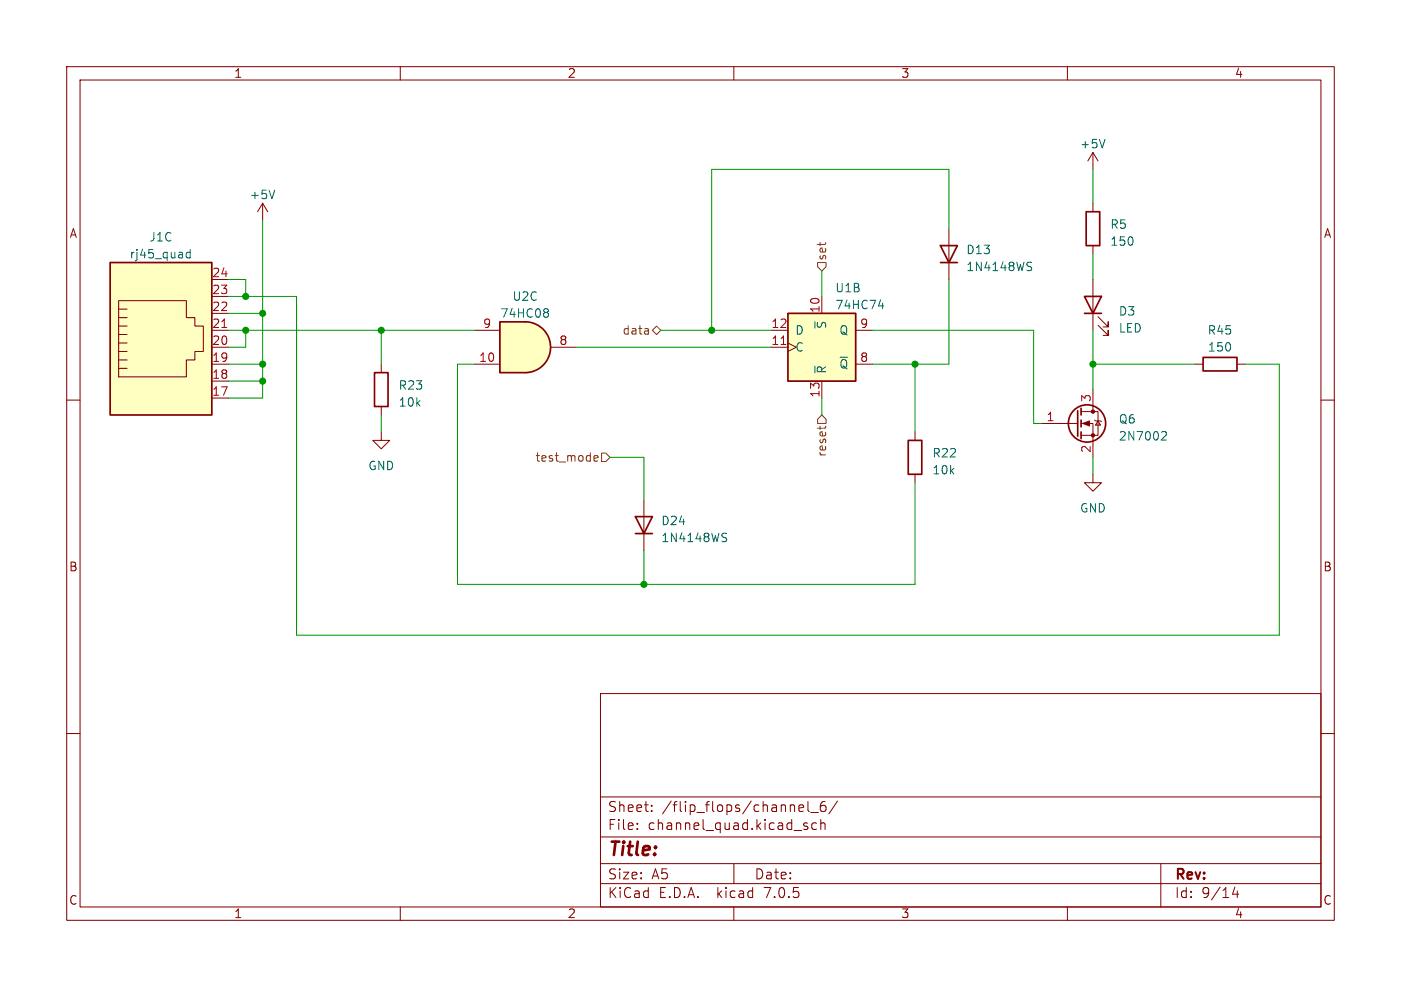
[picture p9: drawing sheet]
<svg xmlns="http://www.w3.org/2000/svg" width="210mm" height="148mm" viewBox="0 0 210 148" stroke-linecap="round" stroke-linejoin="round" font-family="sans-serif">
<g fill="none" stroke="#840000" stroke-width=".15">
<path d="M10 10h190v128h-190zM12 12h186v124h-186zM60 10v2M110 10v2M160 10v2M10 60h2M17.8 55.2h1.2M17.8 54h1.2M17.8 52.7h1.2M17.8 51.4h1.2M17.8 50.2h1.2M17.8 48.9h1.2"/>
<path d="M17.8 45.1h10.1v2.5h1.3v1.3h1.3v3.8h-1.3v1.3h-1.3v2.5h-10.1zM17.8 47.6h1.2M17.8 46.4h1.2M31.7 59.7h2.6M31.7 57.2h2.6M31.7 54.6h2.6M31.7 52.1h2.6M31.7 49.5h2.6M31.7 47h2.6M31.7 44.5h2.6M31.7 41.9h2.6M198 60h2"/>
<path d="M10 110h2M90 104h108v32h-108zM90 119.5h108M198 110h2M60 136v2M90 132.5h108M90 129.5h108M90 125.5h108M95.5 124.2v.2M95.5 123.5v.1M97.7 121.5v.2M97.7 120.8v.1"/>
<path d="M110 136v2M110 129.5v3M119.7 121.2l.8-.2-.1-.2-.4-.1-.3 .2 .1 .7h.6M120.5 123.8l.5 .2 .1 .2-.2 .2-.4-.1M120.5 123.5h.5M121.1 120.2v1.3l.2 .2M121.5 121.8h1.2M122.4 123.5l-.4-.1-.3 .3v.4l.1 .2h.6M123 123.5a.37 .37 0 0 1 .7 .1v.8M123 122.9v1.5M123.7 120.2a.59 .59 0 0 0-.7 .6v.6l.1 .2 .4 .1 .2-.2 .1-.5-.1-.2h-.5l-.2 .2M125.5 120.1l-1.3 1.9"/>
<path d="M160 136v2M174 129.5v6.5M185.1 133l-.3 1.1h.9M185.5 133.6v1"/>
</g>
<g fill="#ffffc2" stroke="#ffffc2" stroke-width=".15">
<path d="M16.5 39.4h15.2v22.8h-15.2z"/>
<path d="M78.7 48.3a3.8 3.8 0 0 1 3.8 3.8 3.8 3.8 0 0 1-3.8 3.8z"/>
</g>
<path d="M16.5 39.4h15.2v22.8h-15.2z" fill="none" stroke="#840000" stroke-width=".25"/>
<path d="M33.3 49.1h.7" fill="none" stroke="#a90000" stroke-width=".15"/>
<path d="M28.5 37.4v1.3M28.5 37.9l-.3-.1-.3 .3v.3l.1 .2h.5" fill="none" stroke="#006464" stroke-width=".15"/>
<path d="M74.9 48.3h3.8v7.6h-3.8z" fill="#ffffc2"/>
<g fill="none" stroke="#840000" stroke-width=".25">
<path d="M141 36.8h2.5l-1.3 2.6zM141 39.4h2.5M162.8 31.8h2v5h-2zM56.1 55.9h2.1v5.1h-2.1zM74.9 48.3h3.8a3.8 3.8 0 0 1 3.8 3.8 3.8 3.8 0 0 1-3.8 3.8h-3.8zM118.1 47h10.2v10.2h-10.2zM162.6 44.5h2.5l-1.3 2.5zM162.6 47h2.5M180.3 53.6h5.1v2h-5.1zM95.2 77.5h2.6l-1.3 2.5zM136.1 66h2.1v5.1h-2.1zM161.5 61.6v3.8"/>
<path d="M162.1 61.2v1M162.1 63v1M162.1 64.8v1M95.2 80h2.6"/>
<circle cx="162.9" cy="63.5" r="2.79"/>
</g>
<g fill="none" stroke="#840000" stroke-width=".15">
<path d="M39.4 30.5l-.8 1.3M39.4 30.5v2.5M39.4 30.5l.7 1.3M142.2 34.3v7.6M163.8 22.9v2.5M163.8 30.5v1.3M163.8 36.8v1.3M163.8 22.9l-.7 1.2M163.8 22.9l.8 1.2M57.1 54.6v1.3M71.1 54.6h3.8M71.1 49.5h3.8"/>
<path d="M82.5 52.1h3.9M115.6 52.1h2.5M115.6 49.5h2.5M118.1 51.4l1.3 .7-1.3 .6M123.2 44.5v2.5M123.2 57.2v2.5M128.3 54.6h2.5M128.3 49.5h2.5M163.8 41.9v7.6M163.8 58.4v3.3M164.6 48.8l1.5 1.5v-.8v.8h-.7M164.6 47.5l1.5 1.5v-.7v.7h-.7"/>
<path d="M179.1 54.6h1.2M185.4 54.6h1.3M57.1 64.8v1.2h1.3l-1.3 1.3-1.2-1.3h1.2M57.1 61v1.2M96.5 74.9v7.7M137.2 64.8v1.2M137.2 71.1v1.3M156.2 63.5h5.3M162.1 63.5h1.7v5.1M162.1 61.7h2.5v3.6h-2.5M163.8 71.1v1.3h1.3l-1.3 1.3-1.2-1.3h1.2M164.1 63l.1 .1h.8l.1 .1"/>
<path d="M164.6 63.1l.4 .7h-.8z"/>
</g>
<path d="M41.2 28.5l-.4 1.3M154.2 39.9l.3 .1 .1 .3-.2 .3h-.3M154.2 39.3l.4 .1M165.6 20.9l-.4 1.3M82 46.3l.2 .2-.2 .3 .2 .3v.2l-.2 .3M131.7 45.9h.8M132.3 45.5v.8M108.4 80h.5M174.3 64.7l.4 .1 .1 .3-.7 .9h.7M108.4 80.6l.4 .1 .1 .3-.2 .2h-.3" fill="none" stroke="#006464" stroke-width=".15"/>
<path d="M118.1 47h10.2v10.2h-10.2z" fill="#ffffc2" stroke="#ffffc2" stroke-width=".15"/>
<path d="M117.1 51.7h.7" fill="none" stroke="#a90000" stroke-width=".15"/>
<g fill="#840000" stroke="#840000" stroke-width=".15">
<path d="M162.3 63.5l1-.4v.8z"/>
<circle cx="163.8" cy="65.3" r=".25"/>
<circle cx="163.8" cy="61.7" r=".25"/>
</g>
<path d="M122.6 39.4h1.2v.6l-.6 .6-.6-.6zM97.8 49.5l.6-.6 .7 .6-.7 .7zM89 69l.2 .2 .4-.1M89 68.5l.2-.2h.3l.1 .2v.1l-.6 .1M90.2 67.9h.6l.6 .7-.6 .6h-.6zM122.9 63.9v.5M123.2 62.2l.6 .7v.6h-1.2v-.6zM123.8 63.9v.1" fill="none" stroke="#725600" stroke-width=".15"/>
<g fill="none" stroke="#009600" stroke-width=".15">
<path d="M39.4 33v26.7h-5.1M142.2 34.3v-8.9h-35.5v24.1M163.8 25.4v5.1M163.8 38.1v3.8M34.3 47h5.1M34.3 41.9h2.5v2.6M34.3 49.5h36.8M34.3 54.6h5.1M34.3 44.5h10.1v50.8h147.4v-40.7h-5.1M34.3 57.2h5.1M36.8 49.5v2.6h-2.5M57.1 49.5v5.1"/>
<path d="M71.1 54.6h-2.5v33h68.6v-15.2M86.4 52.1h29.2M99.1 49.5h16.5M123.2 40.6v3.9M123.2 59.7v2.5M130.8 49.5h24.1v14h1.3M137.2 54.6v10.2M142.2 41.9v12.7h-11.4M163.8 54.6h15.3M163.8 49.5v8.9M57.1 62.2v2.6M91.4 68.6h5.1v6.3"/>
<path d="M163.8 68.6v2.5M96.5 82.6v5"/>
</g>
<g fill="#009600" stroke="#009600" stroke-width=".15">
<circle cx="36.8" cy="44.5" r=".46"/>
<circle cx="39.4" cy="47" r=".46"/>
<circle cx="36.8" cy="49.5" r=".46"/>
<circle cx="39.4" cy="54.6" r=".46"/>
<circle cx="39.4" cy="57.2" r=".46"/>
<circle cx="57.1" cy="49.5" r=".46"/>
<circle cx="96.5" cy="87.6" r=".46"/>
<circle cx="137.2" cy="54.6" r=".46"/>
<circle cx="106.7" cy="49.5" r=".46"/>
<circle cx="163.8" cy="54.6" r=".46"/>
</g>
<text font-size="2.8" fill="#840000" x="91" y="128.8">Title:</text>
<g font-size="2.1" fill="#840000">
<text x="91" y="124.6">File:</text>
<text x="91" y="121.9">Sheet:</text>
<text x="97" y="124.6">channel_quad.kicad_sch</text>
<text x="99.2" y="121.9">/flip_flops/channel_6/</text>
<text x="91" y="134.8">KiCad</text>
<text x="91" y="132">Size:</text>
<text x="97.6" y="132">A5</text>
<text x="98.7" y="134.8">E.D.A.</text>
<text x="107.4" y="134.8">kicad</text>
<text x="113" y="132">Date:</text>
<text x="114.5" y="134.8">7.0.5</text>
<text x="176" y="132.2">Rev:</text>
<text x="176" y="134.8">Id:</text>
<text x="180" y="134.8">9/14</text>
</g>
<g font-size="1.8" fill="#840000">
<text x="35" y="11.8">1</text>
<text x="85" y="11.8">2</text>
<text x="135" y="11.8">3</text>
<text x="185" y="11.8">4</text>
<text x="10.4" y="35.8">A</text>
<text x="198.4" y="35.8">A</text>
<text x="10.3" y="85.8">B</text>
<text x="198.3" y="85.8">B</text>
<text x="10.3" y="135.8">C</text>
<text x="35" y="137.8">1</text>
<text x="85" y="137.8">2</text>
<text x="135" y="137.8">3</text>
<text x="185" y="137.8">4</text>
<text x="198.3" y="135.8">C</text>
</g>
<g font-size="1.8" fill="#006464">
<text x="161.8" y="22.4">+5V</text>
<text x="37.4" y="30">+5V</text>
<text x="166.4" y="34.5">R5</text>
<text x="19.4" y="38.9">rj45_quad</text>
<text x="22.3" y="36.4">J1C</text>
<text x="144.8" y="38.3">D13</text>
<text x="144.8" y="40.8">1N4148WS</text>
<text x="166.4" y="37">150</text>
<text x="74.9" y="47.8">74HC08</text>
<text x="76.8" y="45.3">U2C</text>
<text x="125.2" y="46.5">74HC74</text>
<text x="125.2" y="44">U1B</text>
<text x="167.6" y="47.5">D3</text>
<text x="119.1" y="52.9">C</text>
<text x="119.1" y="50.4">D</text>
<text x="124" y="49.3" transform="rotate(-90 124 49.3)">~{S}</text>
<text x="125.8" y="50.4">Q</text>
<text x="167.6" y="50">LED</text>
<text x="181" y="50.4">R45</text>
<text x="181" y="52.9">150</text>
<text x="59.7" y="58.6">R23</text>
<text x="124" y="56.1" transform="rotate(-90 124 56.1)">~{R}</text>
<text x="125.8" y="55.4">~{Q}</text>
<text x="59.7" y="61.2">10k</text>
<text x="167.6" y="63.7">Q6</text>
<text x="55.2" y="70.7">GND</text>
<text x="139.7" y="68.8">R22</text>
<text x="139.7" y="71.3">10k</text>
<text x="167.6" y="66.2">2N7002</text>
<text x="161.8" y="77">GND</text>
<text x="99.1" y="78.9">D24</text>
<text x="99.1" y="81.5">1N4148WS</text>
</g>
<g font-size="1.8" fill="#a90000">
<text x="31.7" y="41.7">24</text>
<text x="31.7" y="46.7">22</text>
<text x="31.7" y="44.2">23</text>
<text x="122.9" y="47" transform="rotate(-90 122.9 47)">10</text>
<text x="31.7" y="51.8">20</text>
<text x="31.7" y="49.3">21</text>
<text x="72.4" y="49.3">9</text>
<text x="83.8" y="51.8">8</text>
<text x="115.6" y="51.8">11</text>
<text x="115.6" y="49.3">12</text>
<text x="128.9" y="49.3">9</text>
<text x="31.7" y="59.4">17</text>
<text x="31.7" y="56.9">18</text>
<text x="31.7" y="54.4">19</text>
<text x="71.8" y="54.4">10</text>
<text x="122.9" y="59.7" transform="rotate(-90 122.9 59.7)">13</text>
<text x="128.9" y="54.4">8</text>
<text x="156.8" y="63.2">1</text>
<text x="163.6" y="60.4" transform="rotate(-90 163.6 60.4)">3</text>
<text x="163.6" y="68" transform="rotate(-90 163.6 68)">2</text>
</g>
<g font-size="1.8" fill="#725600">
<text x="124" y="39.2" transform="rotate(-90 124 39.2)">set</text>
<text x="93.3" y="50.4">data</text>
<text x="80.2" y="69.4">test_mode</text>
<text x="124" y="68.5" transform="rotate(-90 124 68.5)">reset</text>
</g>
</svg>
